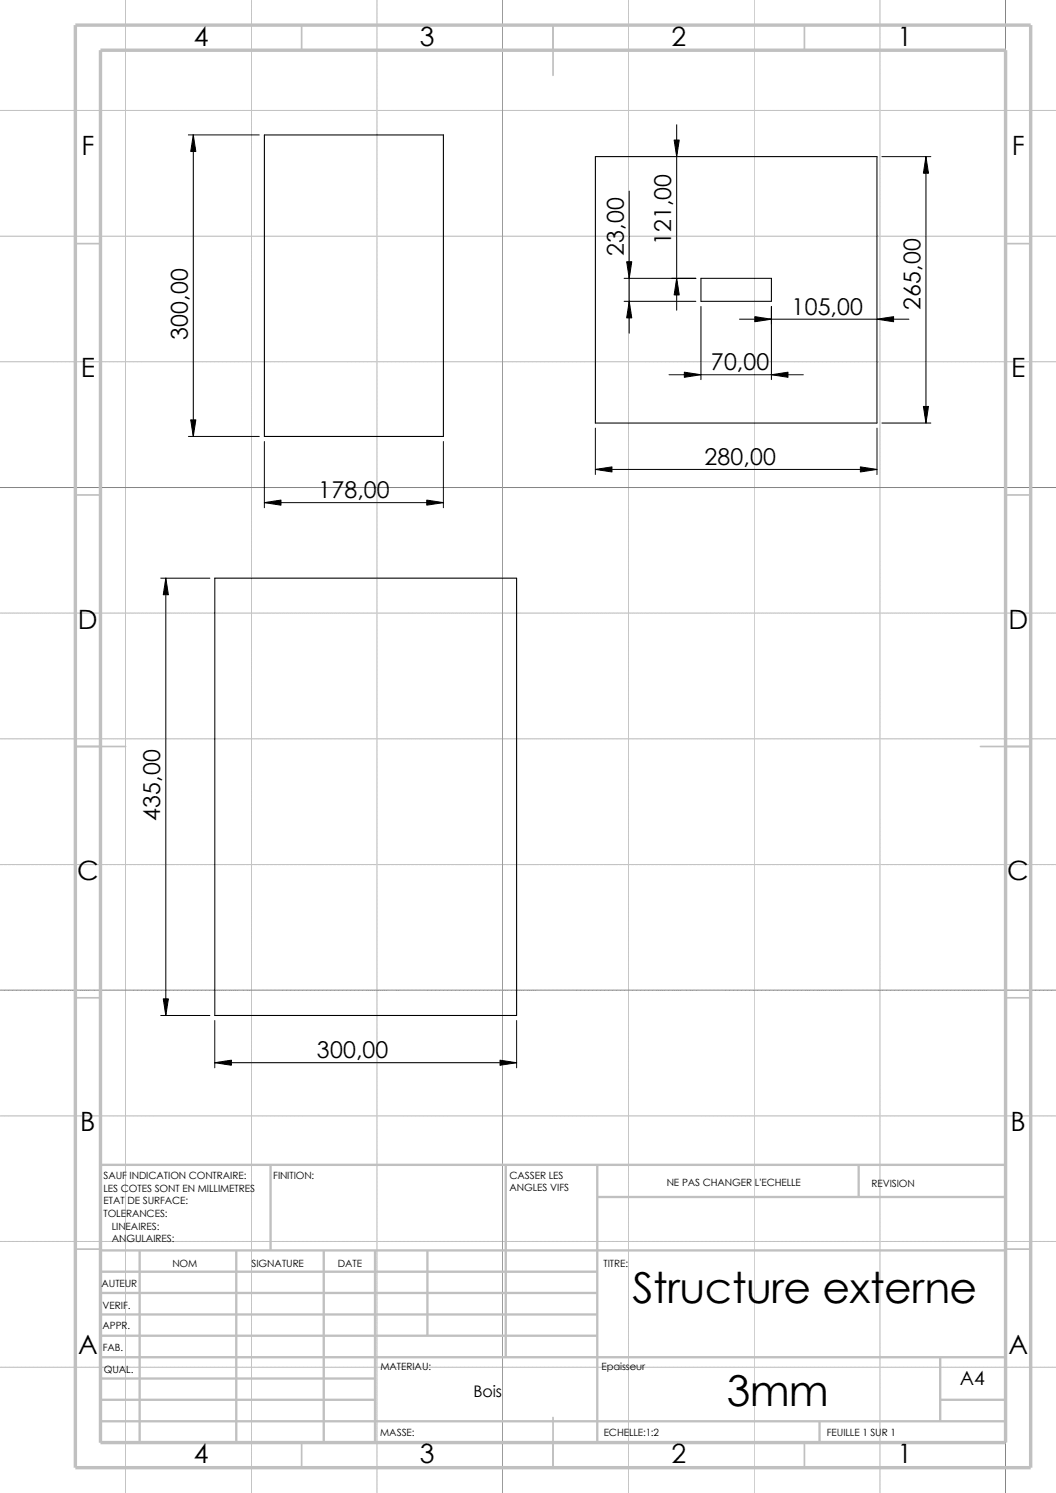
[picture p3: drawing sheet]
<svg xmlns="http://www.w3.org/2000/svg" width="210mm" height="297mm" viewBox="0 0 210 297" stroke-linecap="round" stroke-linejoin="round" font-family="sans-serif">
<g fill="none" stroke="#e6e6db" stroke-width=".2">
<path d="M25 0v297M50 0v297M75 0v297M100 0v297M125 0v297M150 0v297M175 0v297M200 0v297M0 22h210M0 47h210M0 72h210M0 97h210"/>
<path d="M0 122h210M0 147h210M0 172h210M0 197h210M0 222h210M0 247h210M0 272h210"/>
</g>
<g fill="none" stroke="#c0c0c0" stroke-width=".2">
<path d="M25 0v297M50 0v297M75 0v297M125 0v297M150 0v297M175 0v297M0 22h210M0 47h210M0 72h210M0 122h210M0 147h210M0 172h210"/>
<path d="M0 222h210M0 247h210M0 272h210"/>
</g>
<path d="M100 0v297M200 0v297M0 97h210M0 197h210" fill="none" stroke="#808080" stroke-width=".2"/>
<g fill="none" stroke="#c0c0c0" stroke-width=".34">
<path d="M60 5v5M110 5v10M160 5v5M15 48.5h5M200 48.5h5M15 98.5h5M200 98.5h5M15 148.5h10M195 148.5h10M15 198.5h5M200 198.5h5M15 248.5h5"/>
<path d="M200 248.5h5M60 287v5M110 282v10M160 287v5"/>
</g>
<g fill="none" stroke="#c0c0c0" stroke-width=".47">
<path d="M53.8 231.7v17.1M100.6 231.7v38.3M118.8 231.7v55.3M118.8 238.1h81.2M170.8 231.7v6.4M200 231.7h-180v55.3M20 253h98.8M20 257.2h98.8M20 248.8h180M27.8 248.8v38.2M47 248.8v38.2M64.4 248.8v38.2"/>
<path d="M74.6 248.8v38.2M85 248.8v16.9M20 278.5h54.6M20 261.5h98.8M20 265.7h98.8M20 270h180M20 274.2h54.6M187 278.5h13M187 270v12.7M20 282.7h180M163 282.7v4.3"/>
</g>
<path d="M15 5h190v287h-190zM20 10h180v277h-180z" fill="none" stroke="#c0c0c0" stroke-width=".68" stroke-linecap="butt"/>
<path d="M52.6 26.8h35.6v60h-35.6zM118.4 31.2h56v53h-56zM139.4 55.4h14v4.5h-14zM42.7 115h60v87h-60z" fill="none" stroke="#000" stroke-width=".21"/>
<g fill="none" stroke="#000" stroke-width=".2">
<path d="M37.5 26.8h14.1M38.4 26.8v60M125.1 38v28.3M134.6 24.8v36.9M175.4 31.2h9.7M184.1 31.2v53M124.1 55.4h14.3M124.1 59.9h14.3M133.1 74.5h26.7M139.4 61v14.5M147.1 63.5h33.7M153.4 61v14.5"/>
<path d="M37.5 86.8h14.1M52.6 87.8v13.2M52.6 100h35.6M88.2 87.8v13.2M118.4 85.2v9.2M118.4 93.4h56M174.4 85.2v9.2M175.4 84.2h9.7M32 115h9.7M33 115v87M32 202h9.7M42.7 203v9.4"/>
<path d="M42.7 211.4h60M102.7 203v9.4"/>
</g>
<g fill="#000" stroke="#000" stroke-width=".2">
<path d="M38.4 26.8l.5 3.3h-1zM134.1 27.9h1l-.5 3.3zM184.1 31.2l.6 3.3h-1.1zM125.1 59.9l.5 3.3h-1zM124.6 52.1h1l-.5 3.3zM134.6 55.4l.5 3.3h-1zM136.1 74l3.3 .5-3.3 .6zM150.1 63l3.3 .5-3.3 .5zM153.4 74.5l3.3-.5v1.1zM174.4 63.5l3.3-.5v1zM37.9 83.5h1l-.5 3.3zM52.6 100l3.3-.5v1z"/>
<path d="M84.9 99.5l3.3 .5-3.3 .5zM118.4 93.4l3.3-.5v1zM171.1 92.9l3.3 .5-3.3 .5zM183.6 80.9h1.1l-.6 3.3zM33 115l.5 3.3h-1zM32.5 198.7h1l-.5 3.3zM42.7 211.4l3.3-.5v1zM99.4 210.9l3.3 .5-3.3 .5z"/>
</g>
<g font-size="8.5">
<text x="125.8" y="259.2">Structure externe</text>
<text x="144.5" y="279.7">3mm</text>
</g>
<g font-size="5.3">
<text x="38.5" y="9.1">4</text>
<text x="83.5" y="9.1">3</text>
<text x="133.5" y="9.1">2</text>
<text x="178.5" y="9.1">1</text>
<text x="16.2" y="30.8">F</text>
<text x="201.2" y="30.8">F</text>
<text x="16" y="75.1">E</text>
<text x="201.1" y="75.1">E</text>
<text x="15.5" y="125.1">D</text>
<text x="200.6" y="125.1">D</text>
<text x="15.3" y="175.1">C</text>
<text x="200.3" y="175.1">C</text>
<text x="16" y="225.1">B</text>
<text x="201" y="225.1">B</text>
<text x="15.5" y="269.3">A</text>
<text x="200.5" y="269.3">A</text>
<text x="38.5" y="291.1">4</text>
<text x="83.5" y="291.1">3</text>
<text x="133.5" y="291.1">2</text>
<text x="178.5" y="291.1">1</text>
</g>
<g font-size="4.6">
<text x="124" y="50.9" transform="rotate(-90 124 50.9)">23,00</text>
<text x="133.5" y="48.8" transform="rotate(-90 133.5 48.8)">121,00</text>
<text x="157.4" y="62.6">105,00</text>
<text x="183.1" y="61.6" transform="rotate(-90 183.1 61.6)">265,00</text>
<text x="37.3" y="67.7" transform="rotate(-90 37.3 67.7)">300,00</text>
<text x="141.4" y="73.6">70,00</text>
<text x="140.1" y="92.5">280,00</text>
<text x="63.3" y="99.1">178,00</text>
<text x="31.9" y="163.3" transform="rotate(-90 31.9 163.3)">435,00</text>
<text x="63" y="210.5">300,00</text>
</g>
<text font-size="3.9" x="190.9" y="275.5">A4</text>
<text font-size="3.2" x="94.2" y="277.9">Bois</text>
<g font-size="2">
<text x="20.6" y="234.6">SAUF INDICATION CONTRAIRE:</text>
<text x="20.6" y="237.1">LES COTES SONT EN MILLIMETRES</text>
<text x="20.6" y="239.6">ETAT DE SURFACE:</text>
<text x="54.4" y="234.6">FINITION:</text>
<text x="101.3" y="237">ANGLES VIFS</text>
<text x="101.3" y="234.5">CASSER LES</text>
<text x="132.6" y="236">NE PAS CHANGER L'ECHELLE</text>
<text x="173.3" y="236.2">REVISION</text>
<text x="20.6" y="242.1">TOLERANCES:</text>
<text x="22.2" y="244.6">LINEAIRES:</text>
<text x="22.2" y="247.1">ANGULAIRES:</text>
<text x="50" y="252">SIGNATURE</text>
<text x="67.2" y="252">DATE</text>
<text x="120" y="252">TITRE:</text>
<text x="20.2" y="256.1">AUTEUR</text>
<text x="34.3" y="252.1">NOM</text>
<text x="20.4" y="260.4">VERIF.</text>
<text x="20.4" y="264.5">APPR.</text>
<text x="20.4" y="268.8">FAB.</text>
<text x="20.7" y="273.2">QUAL.</text>
<text x="75.6" y="272.5">MATERIAU:</text>
<text x="119.6" y="272.5">Epaisseur</text>
<text x="75.6" y="285.6">MASSE:</text>
<text x="120.1" y="285.6">ECHELLE:1:2</text>
<text x="164.5" y="285.6">FEUILLE 1 SUR 1</text>
</g>
</svg>
